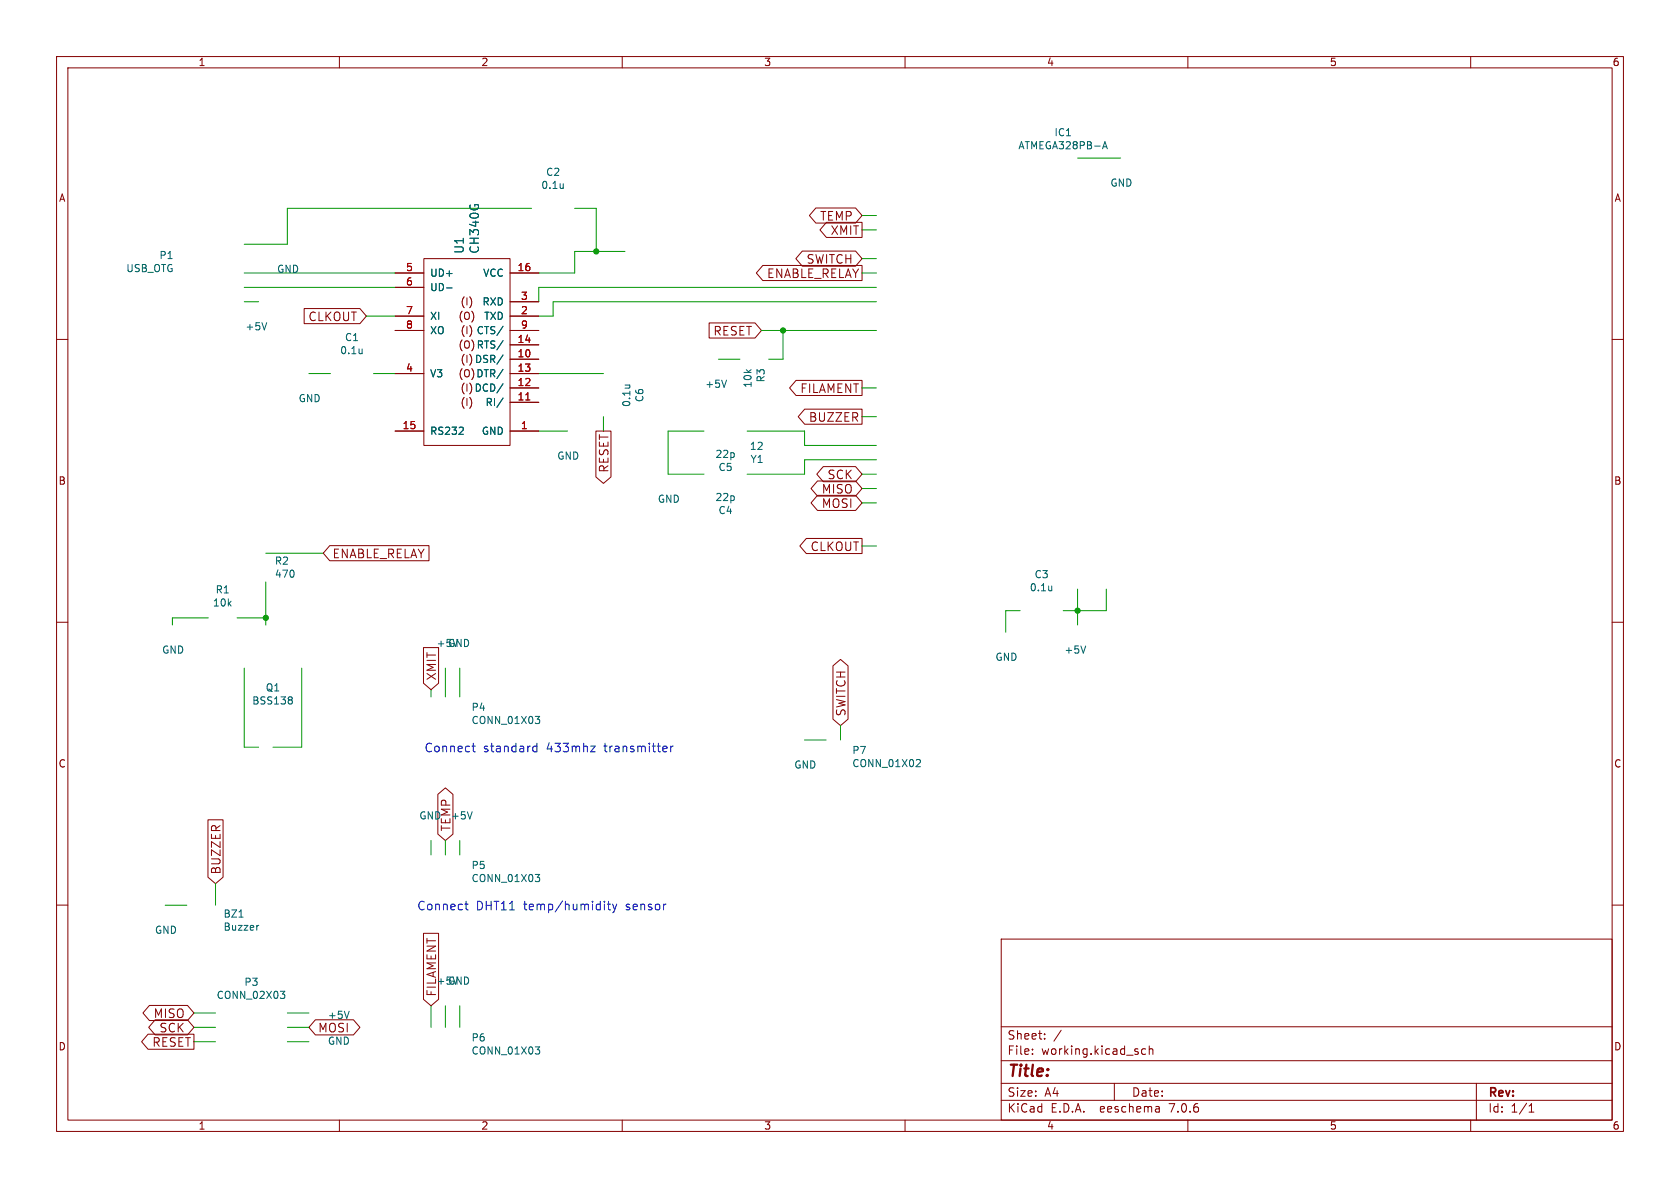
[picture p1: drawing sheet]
<svg xmlns="http://www.w3.org/2000/svg" width="297mm" height="210mm" viewBox="0 0 297 210" stroke-linecap="round" stroke-linejoin="round" font-family="sans-serif">
<g fill="none" stroke="#840000" stroke-width=".18">
<path d="M10 10h277v190h-277zM12 12h273v186h-273zM60 10v2M110 10v2M160 10v2M210 10v2M260 10v2M144.2 36.8h7.1l1.1 1.3-1.1 1.3h-7.1l-1.1-1.3zM146.1 39.3h6.3v2.7h-6.3l-1.1-1.4zM10 60h2M53.8 54.5h9.8l1.2 1.4-1.2 1.3h-9.8zM69.8 48.3h5.1"/>
<path d="M69.8 55.9h5.1M69.8 50.8h5.1M69.8 58.4h5.1M74.9 45.7h15.3v33h-15.3zM90.2 48.3h5M90.2 55.9h5M90.2 53.3h5M90.2 58.4h5M125.4 57.1h8.1l1.1 1.3-1.1 1.4h-8.1zM134.9 46.9h17.5v2.7h-17.5l-1.2-1.3zM141.8 44.4h9.5l1.1 1.3-1.1 1.4h-9.5l-1.1-1.4zM285 60h2"/>
<path d="M69.8 76.2h5.1M69.8 66h5.1M90.2 76.2h5M90.2 63.5h5M90.2 71.1h5M90.2 68.6h5M90.2 66h5M90.2 61h5M105.3 76.2h2.7v8.1l-1.3 1.2-1.4-1.2zM140.7 67.2h11.7v2.7h-11.7l-1.1-1.3zM142.3 72.3h10.1v2.7h-10.1l-1.2-1.3zM58.3 96.5h17.5v2.6h-17.5l-1.2-1.3z"/>
<path d="M142.5 95.2h9.9v2.7h-9.9l-1.1-1.4zM144.5 85h6.8l1.1 1.4-1.1 1.3h-6.8l-1.1-1.3zM144.5 87.6h6.8l1.1 1.3-1.1 1.3h-6.8l-1.1-1.3zM145.5 82.5h5.8l1.1 1.3-1.1 1.4h-5.8l-1.1-1.4zM10 110h2M74.9 114.5h2.6v6.3l-1.3 1.1-1.3-1.1zM147.3 117.7l1.3-1.1 1.3 1.1v9.4l-1.3 1.2-1.3-1.2zM285 110h2M10 160h2M36.8 144.9h2.6v10.2l-1.3 1.1-1.3-1.1zM77.4 140.4l1.3-1.1 1.4 1.1v7l-1.4 1.2-1.3-1.2zM285 160h2"/>
<path d="M26.4 177.7h6.7l1.2 1.4-1.2 1.3h-6.7l-1.1-1.3zM74.9 165h2.6v11.7l-1.3 1.1-1.3-1.1zM177 166h108v32h-108zM26.2 182.8h8.1v2.7h-8.1l-1.2-1.3zM27.4 180.3h5.7l1.2 1.3-1.2 1.3h-5.7l-1.1-1.3zM55.8 180.3h6.7l1.1 1.3-1.1 1.3h-6.7l-1.2-1.3zM60 198v2M110 198v2M160 198v2M177 194.5h108M177 191.5h108M177 187.5h108"/>
<path d="M177 181.5h108M182.5 186.3v.1M182.5 185.5v.1M184.7 183.6v.1M184.7 182.8v.1M187.6 182.1l-1.3 2M197 191.5v3M202.5 185.5l-.4-.1-.3 .3v.4l.2 .2h.5M203.2 185.5l.2-.1 .3 .1 .1 .9M203.2 184.9v1.5M204.9 195.7l.1 .9M205 196.5l-.2 .1"/>
<path d="M205 196h-.2M210 198v2M260 198v2M261 191.5v6.5M270.3 196.6h.9M270.3 195.5l.4-.4v1.5"/>
</g>
<g fill="none" stroke="#006464" stroke-width=".18">
<path d="M99.6 32.5v.8M99.6 33.2l-.1 .1M194.9 26.3l.4-1.3 .5 1.3M195 25.9h.6M47.2 57l-.5 1.3M78.9 50.9h1M88.9 57.7l-1.1 1.6M64 61.7v.8M64 62.4v.1M81.1 76.8h.8M81.9 75.6v.5M88.9 62.7l-1.1 1.7"/>
<path d="M88.9 70.4l-1.1 1.6M88.9 67.8l-1.1 1.7M88.9 65.3l-1.1 1.6M88.9 60.2l-1.1 1.6M110.5 68.1h.8M111.2 68.1h.1M128.4 67.2l-.4 1.3M185.9 103.6v.8M185.9 104.3v.1M191.9 114.2l-.4 1.3M51.4 123.2l.3 .2-.3 .3 .3 .3v.2l-.3 .3M94.6 126.6h.8l-.4 .5 .3 .1 .1 .5-.2 .2h-.4"/>
<path d="M162.2 134.3h.4l.1 .3-.8 .9h.8M83.5 143.5l-.4 1.3M94.6 154.6h.8l-.4 .5 .3 .1 .1 .4-.2 .2h-.4M42.3 162.1h.7M45.8 163.6h-.3M49.6 175.2h.7l-.4 .5 .4 .1v.5l-.2 .2h-.4M61.7 178.8l-.4 1.2M94.6 185.1h.8l-.4 .4 .3 .2 .1 .4-.2 .2h-.4"/>
</g>
<path d="M93 70.7h.7" fill="none" stroke="#a90000" stroke-width=".18"/>
<g fill="none" stroke="#0000c2" stroke-width=".18">
<path d="M83.4 131.9h.6M83.7 131.4v1.3l.3 .2M94.3 132.8l.2 .1 .4-.1M94.9 132l-.4-.1-.2 .1M94.9 131.4v1.5M104.4 131.9h.8l-.8 1h.8M117.7 131.9l.2 .4-.7 .1M117.8 132.8l-.1 .1M118.6 131.9v1M119 131.9l-.3 .1-.1 .2M82.2 159.8h.6M82.4 159.3v1.3l.4 .2"/>
<path d="M106.9 159.3v.2M106.9 159.8v1M107.4 159.8h.5M107.6 159.3v1.3l.3 .2M108.3 159.8l.4 1M109 159.8l-.3 1M108.7 160.8l-.2 .4-.2 .2"/>
</g>
<g fill="none" stroke="#009600" stroke-width=".18">
<path d="M94 36.8h-43.2v6.4h-7.6M101.6 36.8h3.8v7.7M152.4 38.1h2.5M190.5 27.9h7.6M43.2 48.3h26.6M43.2 50.8h26.6M43.2 53.3h2.5M64.8 55.9h5M110.5 44.5h-8.9v3.8h-6.4M134.6 58.4h20.3M138.4 58.4v5.1h-2.5M152.4 45.7h2.5"/>
<path d="M152.4 40.6h2.5M152.4 48.3h2.5M154.9 53.3h-57.1v2.6h-2.6M154.9 50.8h-59.7v2.5M54.6 66h3.8M66 66h3.8M95.2 76.2h5.1M95.2 66h11.5M106.7 73.7v2.5M124.5 76.2h-6.4v7.6h6.4M127 63.5h3.8M132.1 76.2h10.1v2.5h12.7"/>
<path d="M152.4 73.7h2.5M152.4 68.6h2.5M47 97.8h10.1M152.4 83.8h2.5M152.4 96.5h2.5M152.4 86.4h2.5M152.4 88.9h2.5M154.9 81.3h-12.7v2.5h-10.1M36.8 109.2h-6.3v1.3M41.9 109.2h5.1M43.2 118.1v14h2.5M47 102.9v7.6"/>
<path d="M53.3 118.1v14h-5M78.7 118.1v5.1M81.3 118.1v5.1M180.3 108h-2.5v3.8M190.5 104.1v6.4M195.6 104.1v3.9h-7.6M76.2 121.9v1.3M142.2 130.8h3.8M148.6 128.3v2.5M38.1 156.2v3.8M76.2 148.6v2.5M78.7 148.6v2.5"/>
<path d="M81.3 148.6v2.5M29.2 160h3.8M34.3 179.1h3.8M50.8 179.1h3.8M76.2 177.8v3.8M78.7 177.8v3.8M81.3 177.8v3.8M34.3 184.2h3.8M34.3 181.6h3.8M50.8 184.2h3.8M50.8 181.6h3.8"/>
</g>
<g fill="#009600" stroke="#009600" stroke-width=".18">
<circle cx="138.4" cy="58.4" r=".46"/>
<circle cx="190.5" cy="108" r=".46"/>
<circle cx="47" cy="109.2" r=".46"/>
<circle cx="105.4" cy="44.5" r=".46"/>
</g>
<text font-size="2.8" fill="#840000" x="178" y="190.9">Title:</text>
<g font-size="2.1" fill="#840000">
<text x="144.9" y="39.2">TEMP</text>
<text x="146.8" y="41.7">XMIT</text>
<text x="142.5" y="46.8">SWITCH</text>
<text x="135.5" y="49.4">ENABLE_RELAY</text>
<text x="54.5" y="57">CLKOUT</text>
<text x="126" y="59.5">RESET</text>
<text x="141.4" y="69.7">FILAMENT</text>
<text x="142.9" y="74.8">BUZZER</text>
<text x="107.8" y="83.6" transform="rotate(-90 107.8 83.6)">RESET</text>
<text x="145.2" y="87.5">MISO</text>
<text x="145.2" y="90">MOSI</text>
<text x="146.2" y="84.9">SCK</text>
<text x="58.7" y="98.9">ENABLE_RELAY</text>
<text x="143.2" y="97.6">CLKOUT</text>
<text x="77.3" y="120.4" transform="rotate(-90 77.3 120.4)">XMIT</text>
<text x="149.7" y="126.7" transform="rotate(-90 149.7 126.7)">SWITCH</text>
<text x="79.8" y="147.1" transform="rotate(-90 79.8 147.1)">TEMP</text>
<text x="39.2" y="154.7" transform="rotate(-90 39.2 154.7)">BUZZER</text>
<text x="77.3" y="176.3" transform="rotate(-90 77.3 176.3)">FILAMENT</text>
<text x="26.9" y="185.2">RESET</text>
<text x="27.1" y="180.2">MISO</text>
<text x="28.1" y="182.7">SCK</text>
<text x="56.1" y="182.7">MOSI</text>
<text x="178" y="184">Sheet:</text>
<text x="178" y="186.7">File:</text>
<text x="184.1" y="186.7">working.kicad_sch</text>
<text x="178" y="196.9">KiCad</text>
<text x="178" y="194.1">Size:</text>
<text x="184.7" y="194.1">A4</text>
<text x="185.7" y="196.9">E.D.A.</text>
<text x="194.6" y="196.9">eeschema</text>
<text x="200" y="194.1">Date:</text>
<text x="207" y="196.9">7.0.6</text>
<text x="263" y="194.3">Rev:</text>
<text x="263" y="196.9">Id:</text>
<text x="267.1" y="196.9">1/1</text>
</g>
<g font-size="2.1" fill="#006464">
<text x="82.2" y="45" transform="rotate(-90 82.2 45)">U1</text>
<text x="84.9" y="45" transform="rotate(-90 84.9 45)">CH340G</text>
</g>
<g font-size="2.1" fill="#0000c2">
<text x="74.9" y="133.1">Connect</text>
<text x="85.4" y="133.1">standard</text>
<text x="96.6" y="133.1">433mhz</text>
<text x="107" y="133.1">transmitter</text>
<text x="73.7" y="161">Connect</text>
<text x="84.1" y="161">DHT11</text>
<text x="92.6" y="161">temp/humidity</text>
<text x="110.8" y="161">sensor</text>
</g>
<g font-size="1.8" fill="#840000">
<text x="35" y="11.9">1</text>
<text x="85" y="11.9">2</text>
<text x="135" y="11.9">3</text>
<text x="185" y="11.9">4</text>
<text x="235" y="11.9">5</text>
<text x="285" y="11.9">6</text>
<text x="10.3" y="35.9">A</text>
<text x="285.3" y="35.9">A</text>
<text x="80.9" y="56.8">(O)</text>
<text x="81.3" y="59.3">(I) CTS/</text>
<text x="81.3" y="54.2">(I)</text>
<text x="80.9" y="61.8">(O) RTS/</text>
<text x="81.3" y="64.4">(I) DSR/</text>
<text x="80.9" y="66.9">(O) DTR/</text>
<text x="81.3" y="72">(I)</text>
<text x="81.3" y="69.5">(I) DCD/</text>
<text x="10.3" y="85.9">B</text>
<text x="285.3" y="85.9">B</text>
<text x="10.3" y="135.9">C</text>
<text x="285.3" y="135.9">C</text>
<text x="10.3" y="185.9">D</text>
<text x="285.3" y="185.9">D</text>
<text x="35" y="199.9">1</text>
<text x="85" y="199.9">2</text>
<text x="135" y="199.9">3</text>
<text x="185" y="199.9">4</text>
<text x="235" y="199.9">5</text>
<text x="285" y="199.9">6</text>
</g>
<g font-size="1.8" fill="#006464">
<text x="179.9" y="26.6">ATMEGA328PB-A</text>
<text x="186.3" y="24.3">IC1</text>
<text x="95.6" y="33.6">0.1u</text>
<text x="96.4" y="31.3">C2</text>
<text x="196.2" y="33.2">GND</text>
<text x="28.1" y="46">P1</text>
<text x="22.2" y="48.3">USB_OTG</text>
<text x="48.9" y="48.4">GND</text>
<text x="75.9" y="49.1">UD+</text>
<text x="75.9" y="51.7">UD-</text>
<text x="85.3" y="49.1">VCC</text>
<text x="43.3" y="58.6">+5V</text>
<text x="75.9" y="56.7">XI</text>
<text x="75.9" y="59.3">XO</text>
<text x="84.2" y="59.3">CTS/</text>
<text x="85.2" y="54.2">RXD</text>
<text x="85.5" y="56.7">TXD</text>
<text x="60" y="62.8">0.1u</text>
<text x="60.9" y="60.5">C1</text>
<text x="83.9" y="64.4">DSR/</text>
<text x="84.2" y="61.8">RTS/</text>
<text x="52.7" y="71.3">GND</text>
<text x="75.9" y="66.9">V3</text>
<text x="83.8" y="69.4">DCD/</text>
<text x="84.1" y="66.9">DTR/</text>
<text x="85.7" y="72">RI/</text>
<text x="113.9" y="71.2" transform="rotate(-90 113.9 71.2)">C6</text>
<text x="124.6" y="68.8">+5V</text>
<text x="133.1" y="68.7" transform="rotate(-90 133.1 68.7)">10k</text>
<text x="135.4" y="67.7" transform="rotate(-90 135.4 67.7)">R3</text>
<text x="75.9" y="77.1">RS232</text>
<text x="85.1" y="77.1">GND</text>
<text x="111.6" y="72" transform="rotate(-90 111.6 72)">0.1u</text>
<text x="98.4" y="81.5">GND</text>
<text x="126.4" y="81.2">22p</text>
<text x="126.9" y="83.5">C5</text>
<text x="132.5" y="79.7">12</text>
<text x="132.6" y="82">Y1</text>
<text x="116.2" y="89.1">GND</text>
<text x="126.4" y="88.8">22p</text>
<text x="126.9" y="91.1">C4</text>
<text x="48.5" y="100">R2</text>
<text x="37.5" y="107.4">10k</text>
<text x="38" y="105.1">R1</text>
<text x="48.5" y="102.3">470</text>
<text x="182" y="104.7">0.1u</text>
<text x="182.8" y="102.4">C3</text>
<text x="28.6" y="115.7">GND</text>
<text x="77.1" y="114.6">+5V</text>
<text x="79.1" y="114.6">GND</text>
<text x="175.9" y="117">GND</text>
<text x="188.1" y="115.7">+5V</text>
<text x="44.5" y="124.7">BSS138</text>
<text x="46.9" y="122.4">Q1</text>
<text x="83.3" y="125.9">P4</text>
<text x="83.3" y="128.2">CONN_01X03</text>
<text x="140.3" y="136.1">GND</text>
<text x="150.6" y="133.5">P7</text>
<text x="150.6" y="135.8">CONN_01X02</text>
<text x="74" y="145.1">GND</text>
<text x="79.6" y="145.1">+5V</text>
<text x="83.3" y="153.8">P5</text>
<text x="83.3" y="156.1">CONN_01X03</text>
<text x="27.3" y="165.3">GND</text>
<text x="39.4" y="162.4">BZ1</text>
<text x="39.4" y="164.7">Buzzer</text>
<text x="38.2" y="176.8">CONN_02X03</text>
<text x="43.1" y="174.5">P3</text>
<text x="77.1" y="174.3">+5V</text>
<text x="79.1" y="174.3">GND</text>
<text x="57.9" y="180.3">+5V</text>
<text x="57.9" y="184.9">GND</text>
<text x="83.3" y="184.3">P6</text>
<text x="83.3" y="186.6">CONN_01X03</text>
</g>
<g font-size="1.8" fill="#a90000">
<text x="71.7" y="48">5</text>
<text x="71.7" y="50.5">6</text>
<text x="91.4" y="48">16</text>
<text x="92" y="53.1">3</text>
<text x="71.7" y="55.6">7</text>
<text x="71.7" y="58.2">8</text>
<text x="92" y="55.6">2</text>
<text x="92" y="58.2">9</text>
<text x="71.7" y="65.8">4</text>
<text x="91.4" y="63.2">10</text>
<text x="91.4" y="65.8">13</text>
<text x="91.4" y="60.7">14</text>
<text x="91.4" y="70.9">11</text>
<text x="91.4" y="68.3">12</text>
<text x="71.1" y="75.9">15</text>
<text x="92" y="75.9">1</text>
</g>
</svg>
